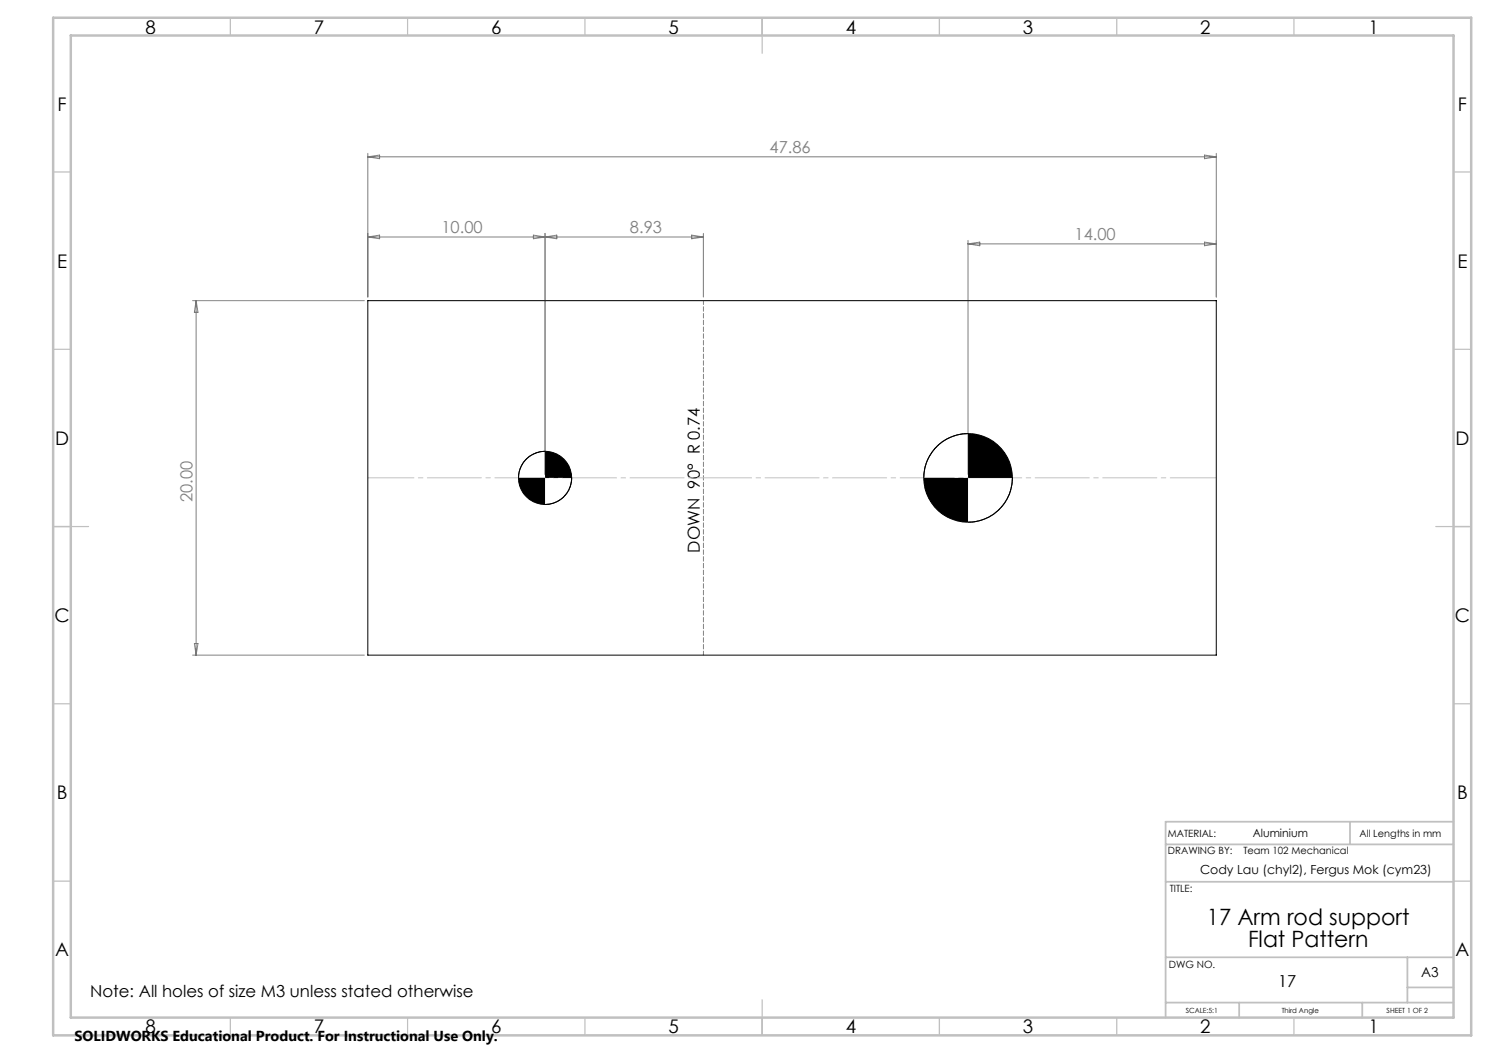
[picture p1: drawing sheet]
<svg xmlns="http://www.w3.org/2000/svg" width="420mm" height="297mm" viewBox="0 0 420 297" stroke-linecap="round" stroke-linejoin="round" font-family="sans-serif">
<g fill="none" stroke="#000" stroke-width=".28">
<path d="M103.8 84.8h239.3v100h-239.3zM153.7 127.3a7.5 7.5 0 0 0-7.4 7.5M161.3 134.8a7.5 7.5 0 0 1-7.6 7.5M273 122.3a12.5 12.5 0 0 0-12.4 12.5M285.6 134.8a12.5 12.5 0 0 1-12.6 12.5"/>
<circle cx="153.8" cy="134.8" r="7.5"/>
<circle cx="273.1" cy="134.8" r="12.5"/>
</g>
<path d="M198.4 184.8v-100" fill="none" stroke="#808080" stroke-width=".28" stroke-dasharray="1.3 .6" stroke-dashoffset=".2"/>
<path d="M103.8 134.8h239.3" fill="none" stroke="#c0c0c0" stroke-width=".28" stroke-dasharray="15.2 1.3 1.3 1.3" stroke-dashoffset="2.3"/>
<g fill="none" stroke="#c0c0c0" stroke-width=".35">
<path d="M65 5v5M115 5v5M165 5v5M215 5v10M265 5v5M315 5v5M365 5v5M15 48.5h5M410 48.5h5M15 98.5h5M410 98.5h5M15 148.5h10"/>
<path d="M405 148.5h10M15 198.5h5M410 198.5h5M15 248.5h5M410 248.5h5M65 287v5M115 287v5M165 287v5M215 282v10M265 287v5M315 287v5M365 287v5"/>
</g>
<path d="M328.8 238.2h81.2M380.8 231.8v6.4M410 231.8h-81.2v55.2M328.8 248.7h81.2M328.8 270h81.2M397 270v12.8M397 278.5h13M328.8 282.8h81.2M349.5 282.8v4.2M384.2 282.8v4.2" fill="none" stroke="#c0c0c0" stroke-width=".5"/>
<path d="M15 5h400v287h-400zM20 10h390v277h-390z" fill="none" stroke="#c0c0c0" stroke-width=".7"/>
<g fill="none" stroke="#808080" stroke-width=".28">
<path d="M103.8 43.2v40.6M103.8 44.2h239.3M103.8 44.2l3.3-.5v1.1zM339.8 43.7l3.3 .5-3.3 .6zM343.1 43.2v40.6M103.8 66.8l3.3-.5v1zM103.8 66.8h94.6M150.5 66.3l3.2 .5-3.2 .5zM153.7 65.8v68M153.7 66.8l3.4-.5v1zM195.1 66.3l3.3 .5-3.3 .5zM198.4 65.8v18"/>
<path d="M273 67.8v66M273 68.8h70.1M273 68.8l3.4-.5v1zM339.8 68.3l3.3 .5-3.3 .5zM54.3 84.8h48.5M55.3 84.8v100M55.3 84.8l.5 3.3h-1zM54.3 184.8h48.5M54.8 181.5h1l-.5 3.3z"/>
</g>
<path d="M146.3 134.8a7.5 7.5 0 0 0 7.4 7.5v-7.5zM153.7 127.3v7.5h7.6a7.5 7.5 0 0 0-7.6-7.5zM260.6 134.8a12.5 12.5 0 0 0 12.4 12.5v-12.5zM273 122.3v12.5h12.6a12.5 12.5 0 0 0-12.6-12.5z" fill="#000"/>
<g font-size="6.3">
<text x="340.4" y="260.9">17 Arm rod support</text>
<text x="352" y="267.2">Flat Pattern</text>
</g>
<g font-size="5.3">
<text x="41" y="9.5">8</text>
<text x="88.5" y="9.5">7</text>
<text x="138.5" y="9.5">6</text>
<text x="188.5" y="9.5">5</text>
<text x="238.5" y="9.5">4</text>
<text x="288.5" y="9.5">3</text>
<text x="338.5" y="9.5">2</text>
<text x="386" y="9.5">1</text>
<text x="16.2" y="31.3">F</text>
<text x="411.2" y="31.3">F</text>
<text x="16.1" y="75.5">E</text>
<text x="411.1" y="75.5">E</text>
<text x="15.5" y="125.5">D</text>
<text x="410.5" y="125.5">D</text>
<text x="15.4" y="175.5">C</text>
<text x="410.4" y="175.5">C</text>
<text x="16" y="225.5">B</text>
<text x="411" y="225.5">B</text>
<text x="15.5" y="269.8">A</text>
<text x="410.5" y="269.8">A</text>
<text x="41" y="291.5">8</text>
<text x="88.5" y="291.5">7</text>
<text x="138.5" y="291.5">6</text>
<text x="188.5" y="291.5">5</text>
<text x="238.5" y="291.5">4</text>
<text x="288.5" y="291.5">3</text>
<text x="338.5" y="291.5">2</text>
<text x="386" y="291.5">1</text>
</g>
<g font-size="4.7" fill="#808080">
<text x="217.1" y="43.2">47.86</text>
<text x="124.5" y="65.8">10.00</text>
<text x="177.7" y="65.8">8.93</text>
<text x="303.1" y="67.8">14.00</text>
<text x="54.3" y="141.6" transform="rotate(-90 54.3 141.6)">20.00</text>
</g>
<g font-size="4.7">
<text x="197.4" y="155.8" transform="rotate(-90 197.4 155.8)">DOWN 90° R 0.74</text>
<text x="25.4" y="281.2">Note: All holes of size M3 unless stated otherwise</text>
<text x="360.5" y="278.4">17</text>
</g>
<text font-size="4.1" x="21" y="293.7">SOLIDWORKS Educational Product. For Instructional Use Only.</text>
<text font-size="3.9" x="400.9" y="275.5">A3</text>
<text font-size="3.5" x="338.5" y="246.5">Cody Lau (chyl2), Fergus Mok (cym23)</text>
<text font-size="3.2" x="353.4" y="236.2">Aluminium</text>
<g font-size="2.8">
<text x="329.4" y="236.2">MATERIAL:</text>
<text x="383.5" y="236.2">All Lengths in mm</text>
<text x="329.4" y="241">DRAWING BY:</text>
<text x="350.7" y="241">Team 102 Mechanical</text>
<text x="329.9" y="251.7">TITLE:</text>
<text x="329.7" y="272.9">DWG NO.</text>
</g>
<g font-size="2">
<text x="334.5" y="285.6">SCALE:5:1</text>
<text x="361.5" y="285.6">Third Angle</text>
<text x="391.1" y="285.6">SHEET 1 OF 2</text>
</g>
</svg>
